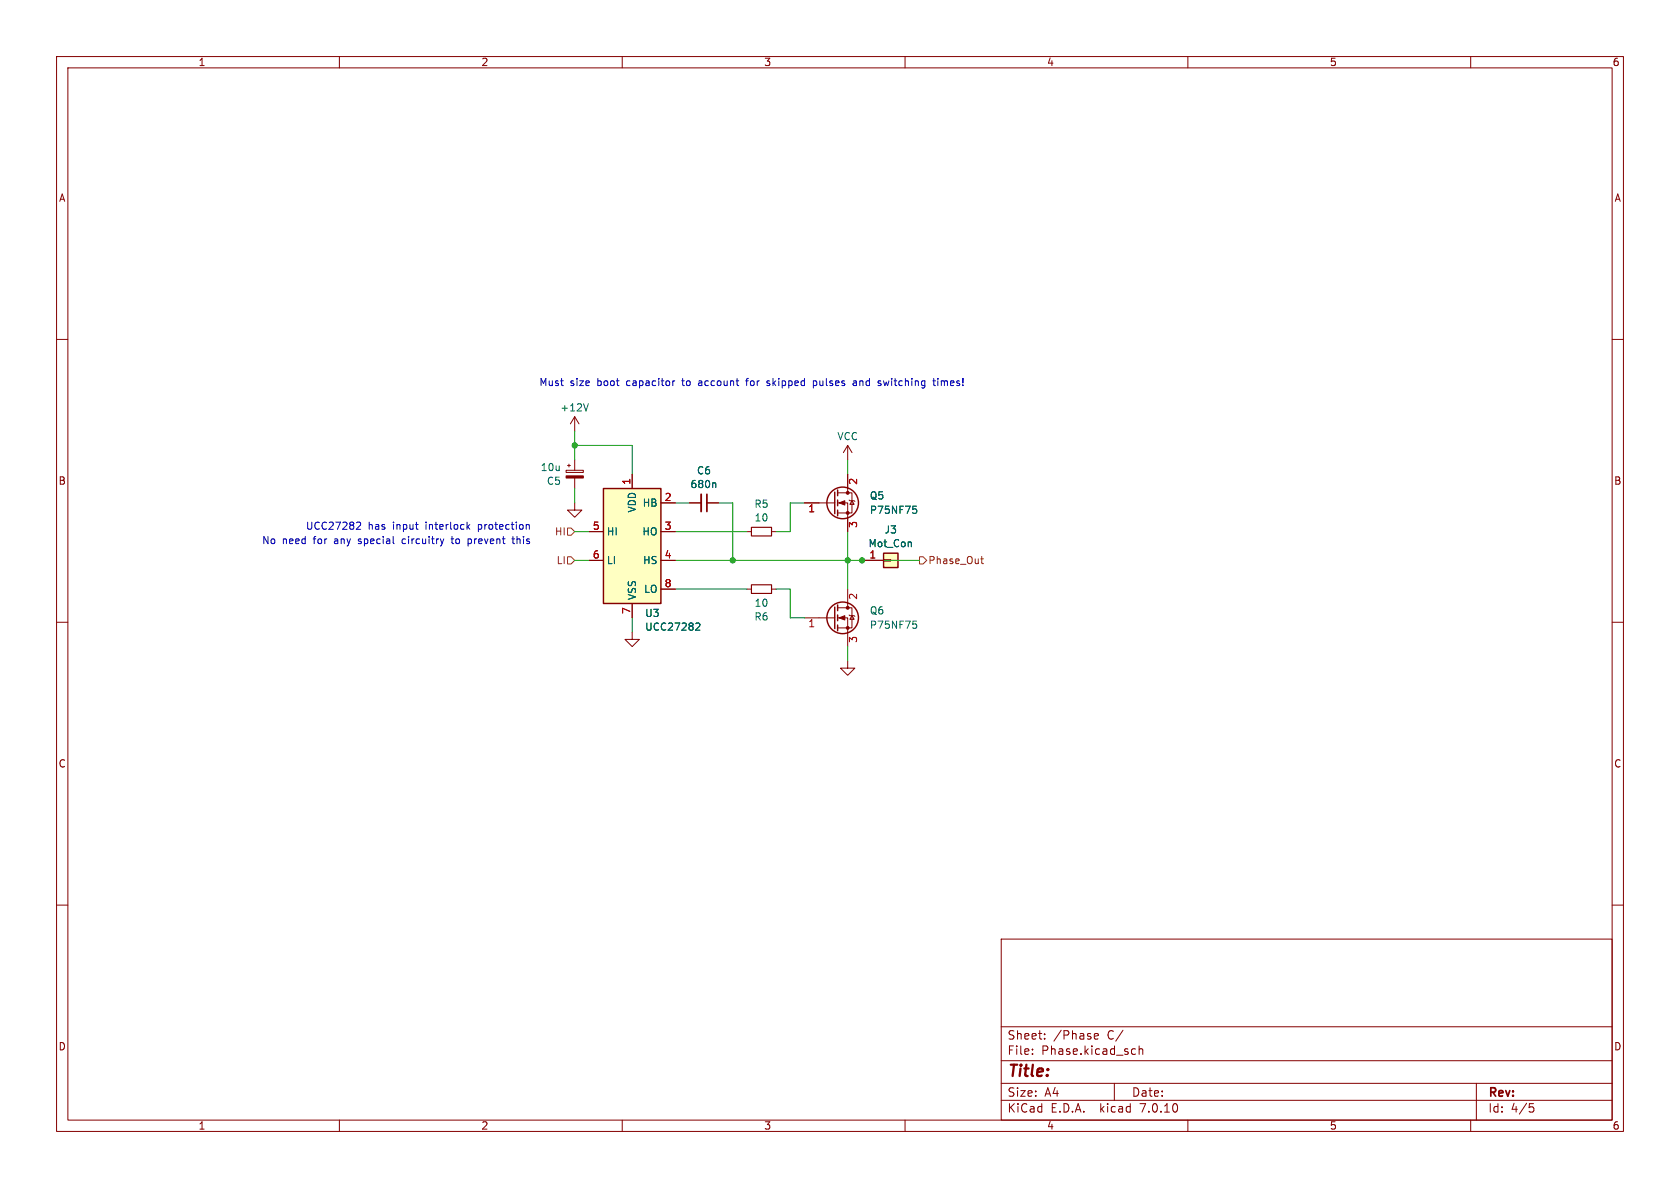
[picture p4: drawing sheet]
<svg xmlns="http://www.w3.org/2000/svg" width="297mm" height="210mm" viewBox="0 0 297 210" stroke-linecap="round" stroke-linejoin="round" font-family="sans-serif">
<g fill="none" stroke="#840000" stroke-width=".18">
<path d="M10 10h277v190h-277zM12 12h273v186h-273zM60 10v2M110 10v2M160 10v2M210 10v2M260 10v2M10 60h2M285 60h2M101.6 73.7l-.8 1.2M101.6 73.7v2.5M101.6 73.7l.8 1.2"/>
<path d="M149.9 78.7v2.6M149.9 78.7l-.8 1.3M149.9 78.7l.7 1.3M100.1 83.1h3v.4h-3zM100.3 82.3h.5M100.6 82v.6M101.6 88.9v1.3h1.3l-1.3 1.2-1.3-1.2h1.3M101.6 81.3v1.8M101.6 84.5v1.9M104.1 94h2.6M104.1 99.1h2.6M111.8 83.8v2.6"/>
<path d="M116.8 88.9h2.6M116.8 94h2.6M116.8 99.1h2.6M121.9 88.9h2.1M125 88.9h2M132.1 94h.7M136.4 94h.8M142.2 88.9h5.4M148.1 88.9h1.8v5.1M148.1 87.1h2.5v3.6h-2.5M149.9 83.8v3.3M150.1 88.4l.1 .1h.8l.1 .1"/>
<path d="M150.6 88.5l.4 .7h-.8zM152.4 99.1h3.8M156.2 98.9h1.3v.3h-1.3zM10 110h2M111.8 111.8v1.2h1.2l-1.2 1.3-1.3-1.3h1.3M111.8 106.7v2.5M116.8 104.1h2.6M132.1 104.1h.7M136.4 104.1h.8M142.2 109.2h5.4M148.1 109.2h1.8v5.1M148.1 107.4h2.5v3.6h-2.5"/>
<path d="M149.9 116.8v1.3h1.2l-1.2 1.3-1.3-1.3h1.3M149.9 104.1v3.3M150.1 108.7l.1 .1h.8l.1 .2M150.6 108.8l.4 .7h-.8zM285 110h2M10 160h2M285 160h2M177 166h108v32h-108zM60 198v2M110 198v2M160 198v2M177 194.5h108"/>
<path d="M177 191.5h108M177 187.5h108M177 181.5h108M182.5 186.3v.1M182.5 185.5v.1M184.7 183.6v.1M184.7 182.8v.1M193.5 183.2l.7-.1-.1-.3-.4-.1-.2 .2v.7h.6M197 191.5v3M200.3 185.4l.4 .1M200.7 186.3l-.4 .1M201.4 185.5l.2-.1 .4 .1v.9"/>
<path d="M201.4 184.9v1.5M210 198v2M260 198v2M261 191.5v6.5M270.4 195.1h.7M270.5 195.7h.4l.3 .3-.2 .5-.5 .1"/>
</g>
<path d="M104 71.4l-.4 1.2M126.4 85.4l.1 .1v.7M161.4 89.5h.6M161.5 90h.3l.3 .2-.1 .4-.5 .1M123.2 110.1l.4 .1 .1 .3-.7 .9h.7M161.4 109.8h.6M161.5 110.3h.3l.3 .2-.1 .4-.5 .2" fill="none" stroke="#006464" stroke-width=".18"/>
<path d="M124 87.4v3" fill="none" stroke="#840000" stroke-width=".33"/>
<path d="M125 87.4v3" fill="none" stroke="#840000" stroke-width=".3"/>
<g fill="#ffffc2" stroke="#ffffc2" stroke-width=".18">
<path d="M106.7 86.4h10.1v20.3h-10.1z"/>
<path d="M156.2 97.8h2.5v2.5h-2.5z"/>
</g>
<g fill="none" stroke="#840000" stroke-width=".25">
<path d="M106.7 86.4h10.1v20.3h-10.1zM147.6 87v3.8M148.1 86.6v1M148.1 88.4v1M148.1 90.2v1M156.2 97.8h2.5v2.5h-2.5zM147.6 107.3v3.8M148.1 106.9v1.1M148.1 108.7v1M148.1 110.5v1"/>
<circle cx="149" cy="88.9" r="2.79"/>
<circle cx="149" cy="109.2" r="2.79"/>
</g>
<g fill="#840000" stroke="#840000" stroke-width=".18">
<path d="M148.3 109.2l1.1-.4v.8z"/>
<path d="M148.3 88.9l1.1-.4v.8z"/>
<path d="M100.1 84.1h3v.4h-3z"/>
<circle cx="149.9" cy="111" r=".25"/>
<circle cx="149.9" cy="107.4" r=".25"/>
<circle cx="149.9" cy="90.7" r=".25"/>
<circle cx="149.9" cy="87.1" r=".25"/>
</g>
<path d="M132.8 93.2h3.6v1.5h-3.6zM132.8 103.4h3.6v1.5h-3.6z" fill="none" stroke="#840000" stroke-width=".2"/>
<path d="M100.3 98.4h.7l.6 .7-.6 .6h-.7zM100.3 93.3h.7l.6 .7-.6 .6h-.7zM162.6 98.4h.6l.6 .7-.6 .6h-.6zM173.4 98.8h.5M173.6 98.4v1.1l.3 .1" fill="none" stroke="#725600" stroke-width=".18"/>
<g fill="none" stroke="#0000c2" stroke-width=".18">
<path d="M118.9 67.3v.9M119.3 67.3l-.4 .3M123.7 67.3l-.2 .1M123.7 67.7l-.2 .2 .2 .3M131.8 67.3h.5M132.3 66.9l-.3 .2v1.1M136.1 67.4l-.4-.1-.1 .3 .5 .3M136.1 68l-.2 .2-.3-.1M143.8 67.4l.4-.1 .2 .3-.1 .5h-.5M143.8 67.3v1.3M150.9 67.4h.5v.8M151.4 67.6l-.4 .1-.2 .2 .2 .3 .4-.1"/>
<path d="M155.7 67.8v.3M156.2 67.3l.2 .9M164.9 67.3h.5M165.1 66.9v1.1l.3 .2M165.8 66.9v.1M165.8 67.3v.9M63.2 92.3l.4 .1 .2 .3-.8 .9h.8M71.3 95.3l-.2 .2v.4l.2 .2M78.5 95.3l-.3 .8M79.7 95.3h.5M79.9 94.8v1.1l.3 .2M82.7 93.1l.4 .5"/>
<path d="M82.8 95.3h.3l.2 .1M83.1 92.7l-.5 .5M83.3 96l-.2 .1-.3-.1M90.5 95.3h.5M90.7 94.8v1.1l.3 .2M93.2 92.7l.4 .2v.7"/>
</g>
<g fill="none" stroke="#009600" stroke-width=".18">
<path d="M101.6 78.7h10.2v5.1M101.6 76.2v5.1M101.6 94h2.5M101.6 99.1h2.5M101.6 86.4v2.5M119.4 94h12.7M119.4 99.1h43.2M119.4 88.9h2.5M127 88.9h2.5v10.2M142.2 88.9h-2.5v5.1h-2.5M149.9 81.3v2.5M149.9 94v10.1"/>
<path d="M111.8 109.2v2.6M119.4 104.1h12.7M137.2 104.1h2.5v5.1h2.5M149.9 114.3v2.5"/>
</g>
<g fill="#009600" stroke="#009600" stroke-width=".18">
<circle cx="101.6" cy="78.7" r=".46"/>
<circle cx="129.5" cy="99.1" r=".46"/>
<circle cx="152.4" cy="99.1" r=".46"/>
<circle cx="149.9" cy="99.1" r=".46"/>
</g>
<text font-size="2.8" fill="#840000" x="178" y="190.9">Title:</text>
<g font-size="2.1" fill="#840000">
<text x="178" y="184">Sheet:</text>
<text x="186.2" y="184">/Phase</text>
<text x="195.8" y="184">C/</text>
<text x="178" y="186.7">File:</text>
<text x="184.1" y="186.7">Phase.kicad_sch</text>
<text x="178" y="196.9">KiCad</text>
<text x="178" y="194.1">Size:</text>
<text x="184.7" y="194.1">A4</text>
<text x="185.7" y="196.9">E.D.A.</text>
<text x="194.6" y="196.9">kicad</text>
<text x="200" y="194.1">Date:</text>
<text x="201.8" y="196.9">7.0.10</text>
<text x="263" y="194.3">Rev:</text>
<text x="263" y="196.9">Id:</text>
<text x="267.1" y="196.9">4/5</text>
</g>
<g font-size="1.8" fill="#840000">
<text x="35" y="11.9">1</text>
<text x="85" y="11.9">2</text>
<text x="135" y="11.9">3</text>
<text x="185" y="11.9">4</text>
<text x="235" y="11.9">5</text>
<text x="285" y="11.9">6</text>
<text x="10.3" y="35.9">A</text>
<text x="285.3" y="35.9">A</text>
<text x="10.3" y="85.9">B</text>
<text x="285.3" y="85.9">B</text>
<text x="10.3" y="135.9">C</text>
<text x="285.3" y="135.9">C</text>
<text x="10.3" y="185.9">D</text>
<text x="285.3" y="185.9">D</text>
<text x="35" y="199.9">1</text>
<text x="85" y="199.9">2</text>
<text x="135" y="199.9">3</text>
<text x="185" y="199.9">4</text>
<text x="235" y="199.9">5</text>
<text x="285" y="199.9">6</text>
</g>
<g font-size="1.8" fill="#0000c2">
<text x="95.2" y="68.3">Must</text>
<text x="100.8" y="68.3">size</text>
<text x="105.7" y="68.3">boot</text>
<text x="111" y="68.3">capacitor</text>
<text x="121.1" y="68.3">to</text>
<text x="124.1" y="68.3">account</text>
<text x="132.8" y="68.3">for</text>
<text x="136.6" y="68.3">skipped</text>
<text x="145" y="68.3">pulses</text>
<text x="152.3" y="68.3">and</text>
<text x="156.9" y="68.3">switching</text>
<text x="166.9" y="68.3">times!</text>
<text x="54" y="93.7">UCC27282</text>
<text x="65.1" y="93.7">has</text>
<text x="69.6" y="93.7">input</text>
<text x="75.5" y="93.7">interlock</text>
<text x="85" y="93.7">protection</text>
<text x="46.2" y="96.3">No</text>
<text x="49.9" y="96.3">need</text>
<text x="55.5" y="96.3">for</text>
<text x="59.4" y="96.3">any</text>
<text x="63.8" y="96.3">special</text>
<text x="71.8" y="96.3">circuitry</text>
<text x="80.7" y="96.3">to</text>
<text x="83.8" y="96.3">prevent</text>
<text x="91.9" y="96.3">this</text>
</g>
<g font-size="1.8" fill="#006464">
<text x="99" y="72.9">+12V</text>
<text x="95.5" y="83.5">10u</text>
<text x="147.9" y="78">VCC</text>
<text x="96.6" y="85.9">C5</text>
<text x="113.5" y="89.8">HB</text>
<text x="122" y="86.5">680n</text>
<text x="123.1" y="84.1">C6</text>
<text x="133.3" y="90">R5</text>
<text x="153.7" y="88.5">Q5</text>
<text x="107.2" y="94.8">HI</text>
<text x="112.6" y="90.7" transform="rotate(-90 112.6 90.7)">VDD</text>
<text x="113.5" y="94.8">HO</text>
<text x="133.3" y="92.4">10</text>
<text x="153.7" y="91">P75NF75</text>
<text x="156.3" y="94.5">J3</text>
<text x="107.2" y="99.9">LI</text>
<text x="113.6" y="99.9">HS</text>
<text x="153.4" y="96.9">Mot_Con</text>
<text x="112.6" y="106.2" transform="rotate(-90 112.6 106.2)">VSS</text>
<text x="113.8" y="105">LO</text>
<text x="133.3" y="107.5">10</text>
<text x="114" y="109.3">U3</text>
<text x="114" y="111.7">UCC27282</text>
<text x="133.3" y="109.9">R6</text>
<text x="153.7" y="111.4">P75NF75</text>
<text x="153.7" y="108.8">Q6</text>
</g>
<g font-size="1.8" fill="#a90000">
<text x="111.5" y="85.8" transform="rotate(-90 111.5 85.8)">1</text>
<text x="117.4" y="88.6">2</text>
<text x="151.8" y="85.8" transform="rotate(-90 151.8 85.8)">2</text>
<text x="104.7" y="93.7">5</text>
<text x="117.4" y="93.7">3</text>
<text x="142.8" y="90.9">1</text>
<text x="151.8" y="93.4" transform="rotate(-90 151.8 93.4)">3</text>
<text x="104.7" y="98.8">6</text>
<text x="117.4" y="98.8">4</text>
<text x="153.6" y="98.8">1</text>
<text x="117.4" y="103.9">8</text>
<text x="151.8" y="106.1" transform="rotate(-90 151.8 106.1)">2</text>
<text x="111.5" y="108.7" transform="rotate(-90 111.5 108.7)">7</text>
<text x="142.8" y="111.2">1</text>
<text x="151.8" y="113.7" transform="rotate(-90 151.8 113.7)">3</text>
</g>
<g font-size="1.8" fill="#725600">
<text x="98" y="94.8">HI</text>
<text x="98.3" y="99.9">LI</text>
<text x="164" y="99.9">Phase_Out</text>
</g>
</svg>
